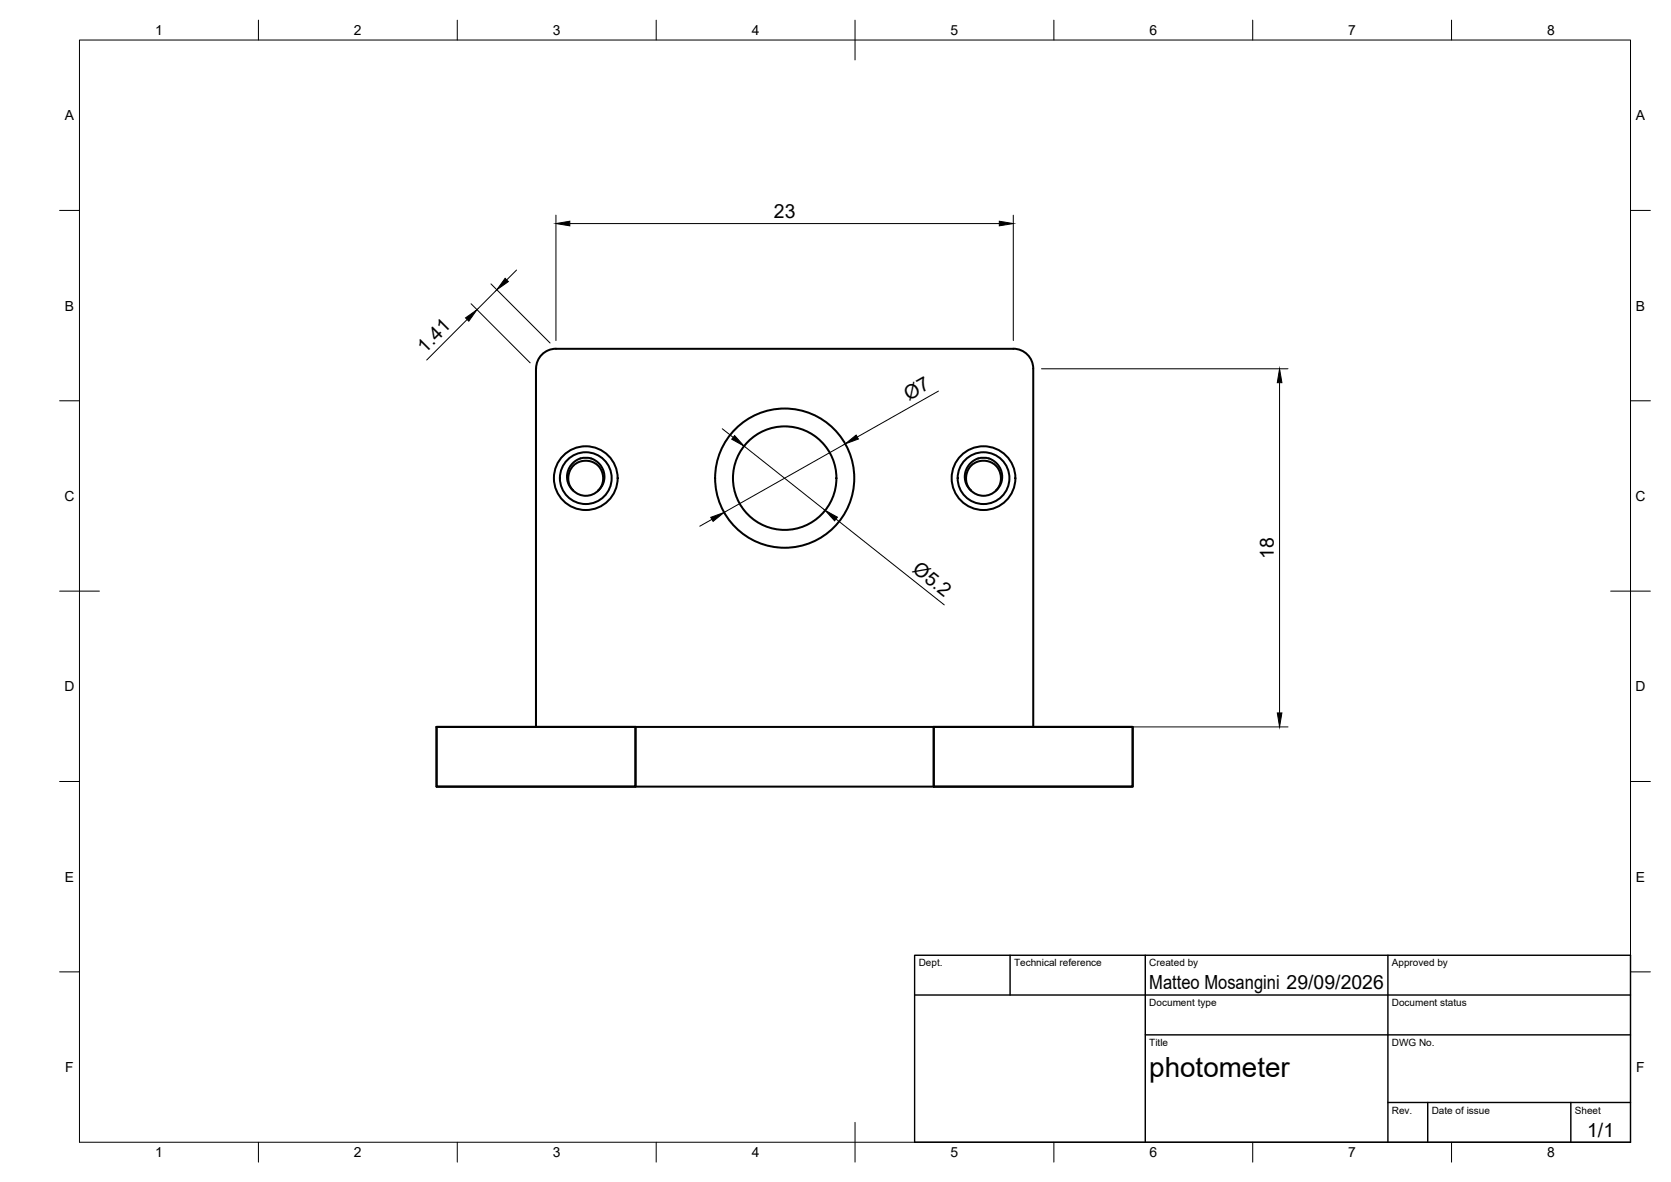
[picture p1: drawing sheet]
<svg xmlns="http://www.w3.org/2000/svg" width="420mm" height="297mm" viewBox="0 0 420 297" stroke-linecap="round" stroke-linejoin="round" font-family="sans-serif">
<!-- layer: Visible -->
<g fill="none" stroke="#000" stroke-width=".51">
<path d="M144.1 123.2a4.4 4.4 0 0 0 6.4 0M150.5 123.2l.7-.9 .4-1.2v-1.4l-.3-1.3-.6-1-.7-.7-1.2-.7-1.2-.2-1.3 .1-1.1 .3-1 .8-.8 1.1-.4 1.3-.1 1.3 .4 1.4 .8 1.1-.4-.3-.9-1.7-.2-1.7 .5-1.9 1.1-1.4a4.6 4.6 0 0 1 6-.1l1.2 1.4 .6 2.1-.3 1.9-1.2 1.7M244.1 123.2a4.4 4.4 0 0 0 6.4 0M250.5 123.2l.7-.9 .4-1.2 .1-1.4-.3-1.1-.5-.9-.9-1-1.2-.7-1.2-.2-1.3 .1-1.1 .4-1 .7-.8 1.1-.4 1.3-.1 1.2 .4 1.5 .8 1.1-.4-.3-.9-1.7-.2-1.6 .5-1.8 1.1-1.6a4.6 4.6 0 0 1 6-.1l1.3 1.5 .5 1.9-.2 1.8-.4 .7-.9 1.2M109.8 182.7h50v15h-50zM134.8 182.7v-90.1a5 5 0 0 1 5-4.9l115-.1a5 5 0 0 1 5 5v90.1M159.8 182.7h75M159.8 197.7h75M234.8 182.7h50v15h-50zM234.8 182.7h50v15h-50M234.8 182.7v15"/>
<circle cx="147.3" cy="120.2" r="8"/>
<circle cx="147.3" cy="120.2" r="6.5"/>
<circle cx="197.3" cy="120.2" r="13"/>
<circle cx="197.3" cy="120.2" r="17.5"/>
<circle cx="247.3" cy="120.2" r="8"/>
<circle cx="247.3" cy="120.2" r="6.5"/>
</g>
<!-- layer: BORDER -->
<g fill="none" stroke="#000" stroke-width=".25">
<path d="M20 10.1h390v276.9h-390zM65 5.1v5M115 5.1v5M165 5.1v5M215 5.1v10M265 5.1v5M315 5.1v5M365 5.1v5M15 52.9h5M410 52.9h5M15 100.7h5M410 100.7h5"/>
<path d="M15 148.6h10M405 148.6h10M15 196.4h5M410 196.4h5M15 244.2h5M410 244.2h5M65 287v5M115 287v5M165 287v5M215 282.1v9.9M265 287v5M315 287v5"/>
<path d="M365 287v5"/>
</g>
<!-- layer: TITLEBLOCK -->
<path d="M230 240.1h180v46.9h-180zM230 250h180M254 240.1v9.9M288 240.1v46.9M349 240.1v46.9M288 260.1h122M349 277.1h61M359 277.1v9.9M395 277.1v9.9" fill="none" stroke="#000" stroke-width=".36"/>
<!-- layer: FD_Dimensions -->
<g fill="none" stroke="#000" stroke-width=".25">
<path d="M139.8 54.1v31.5M143.3 56.2h108M254.8 54.1v31.5M118.4 76.3l14.9 14.9M123.4 71.3l14.9 14.9M124.9 72.8l-5 5M129.9 67.9l-2.5 2.4M117.5 80.3l-10.2 10.2M236 98.3l-20.4 11.5M261.9 92.7h61.9M321.7 96.2v83M181.6 107.7l2.8 2.2"/>
<path d="M187.1 112.1l20.4 16.2M212.5 111.6l-30.4 17.2M179 130.5l-3 1.7M210.2 130.4l27.2 21.6M261.9 182.7h61.9"/>
</g>
<path d="M139.8 56.2l3.5-.6v1.2zM251.3 55.6l3.5 .6-3.5 .6zM117.1 79.9l2.8-2.1-2 2.9zM127 69.9l.8 .9-2.9 2zM321.7 92.7l.6 3.5h-1.1zM184.7 109.5l2.4 2.6-3.1-1.7zM212.5 111.6l2.8-2.3 .5 1zM178.7 130l3.4-1.2-2.8 2.2zM207.5 128.3l3.1 1.7-.8 .9zM321.2 179.2h1.1l-.6 3.5z" fill="#000" stroke="#000" stroke-width=".25"/>
<text font-size="7" x="289" y="270.6">photometer</text>
<g font-size="4.9">
<text x="194.6" y="54.7">23</text>
<text x="106.9" y="88.9" transform="rotate(-45 106.9 88.9)">1.41</text>
<text x="228.5" y="100.7" transform="rotate(-30 228.5 100.7)">Ø7</text>
<text x="229.2" y="143.5" transform="rotate(39 229.2 143.5)">Ø5.2</text>
<text x="320.3" y="140.6" transform="rotate(-90 320.3 140.6)">18</text>
<text x="289" y="248.5">Matteo Mosangini 29/09/2026</text>
<text x="399.1" y="285.7">1/1</text>
</g>
<g font-size="3.5">
<text x="39" y="8.8">1</text>
<text x="89" y="8.8">2</text>
<text x="139" y="8.8">3</text>
<text x="189" y="8.8">4</text>
<text x="239" y="8.8">5</text>
<text x="289" y="8.8">6</text>
<text x="339" y="8.8">7</text>
<text x="389" y="8.8">8</text>
<text x="16.3" y="30.2">A</text>
<text x="411.3" y="30.2">A</text>
<text x="16.3" y="78">B</text>
<text x="411.3" y="78">B</text>
<text x="16.2" y="125.9">C</text>
<text x="411.2" y="125.9">C</text>
<text x="16.2" y="173.7">D</text>
<text x="411.2" y="173.7">D</text>
<text x="16.3" y="221.6">E</text>
<text x="411.3" y="221.6">E</text>
<text x="16.4" y="269.4">F</text>
<text x="411.4" y="269.4">F</text>
<text x="39" y="290.8">1</text>
<text x="89" y="290.8">2</text>
<text x="139" y="290.8">3</text>
<text x="189" y="290.8">4</text>
<text x="239" y="290.8">5</text>
<text x="289" y="290.8">6</text>
<text x="339" y="290.8">7</text>
<text x="389" y="290.8">8</text>
</g>
<g font-size="2.5">
<text x="231" y="242.9">Dept.</text>
<text x="255" y="242.9">Technical reference</text>
<text x="289" y="242.9">Created by</text>
<text x="350" y="242.9">Approved by</text>
<text x="289" y="252.8">Document type</text>
<text x="350" y="252.8">Document status</text>
<text x="289" y="262.9">Title</text>
<text x="350" y="262.9">DWG No.</text>
<text x="350" y="279.9">Rev.</text>
<text x="360" y="279.9">Date of issue</text>
<text x="396" y="279.9">Sheet</text>
</g>
</svg>
